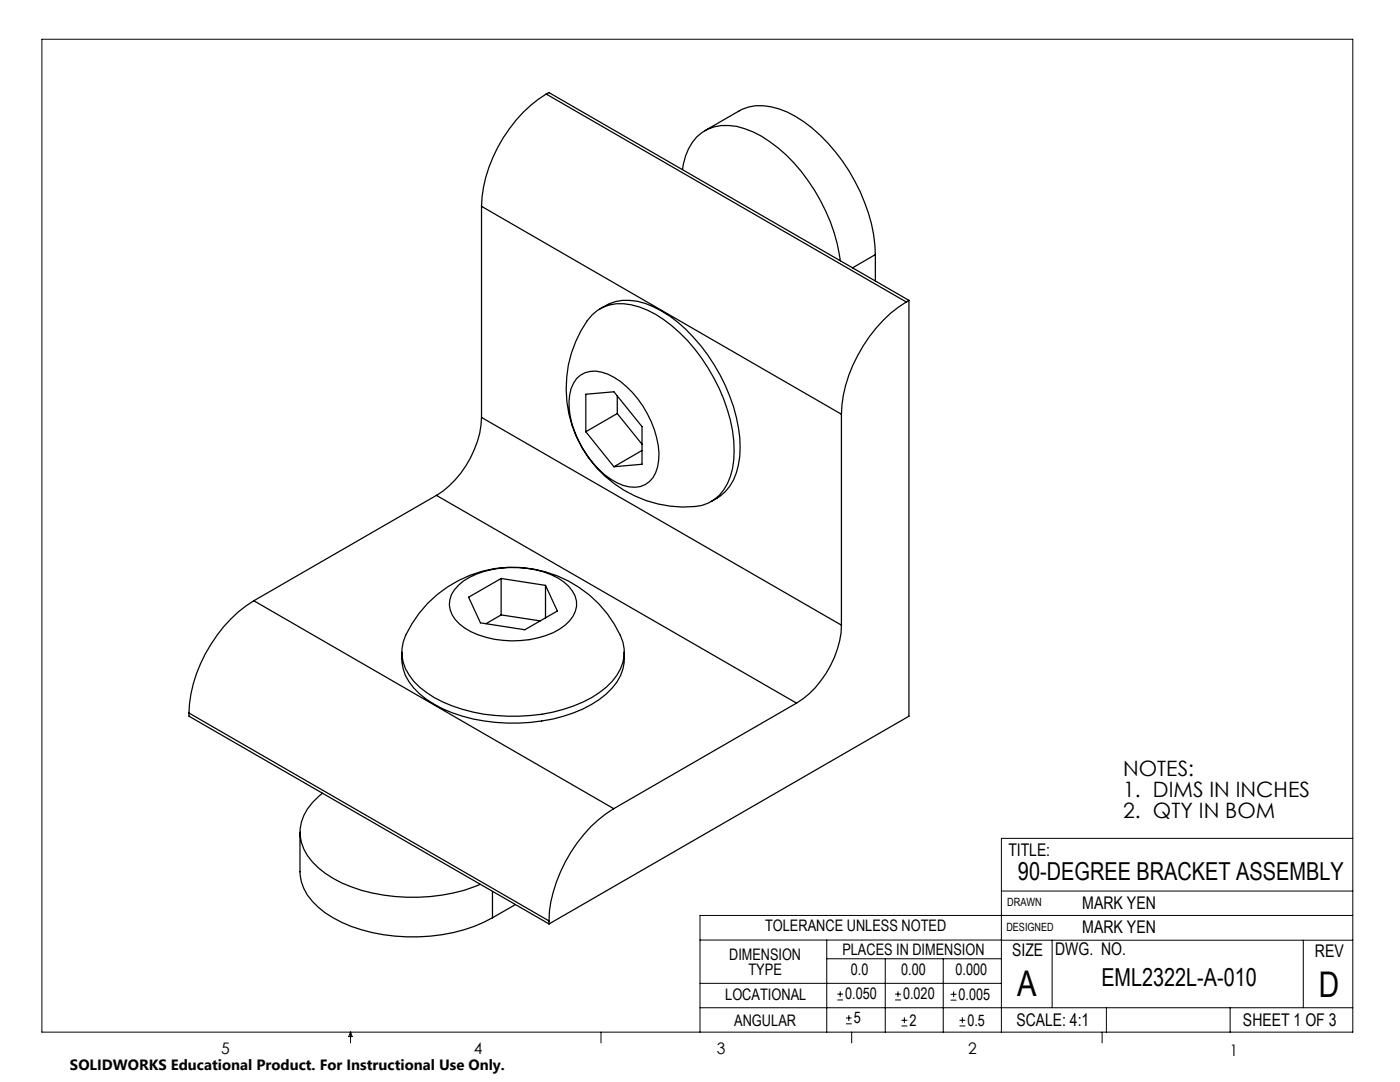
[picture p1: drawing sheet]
<svg xmlns="http://www.w3.org/2000/svg" width="279mm" height="216mm" viewBox="0 0 279 216" stroke-linecap="round" stroke-linejoin="round" font-family="sans-serif">
<g fill="none" stroke="#000" stroke-width=".2">
<path d="M8.4 7.8h261.6v198.2h-261.6zM199.8 177.8h70.2M270 167.3h-70.2v38.7M139.7 187.6h60.2M139.7 196.2h60.1M165 187.6v18.4M165 191.3h34.8M167.1 199.5h1.1M167.1 198.4h1.1M167.7 197.8v1.1M176.7 191.3v14.7M178.6 199.5h1.2"/>
<path d="M178.6 198.4h1.2M179.2 197.8v1.1M188.2 191.3v14.7M189.7 199.6h1.2M189.7 198.4h1.2M190.3 197.8v1.2M199.8 187.6h70.2M210 187.6v13.5M260.1 187.6v13.5M270 182.7h-130.3v23.3M70 206v2.1M70 206l.3 .8h-.7z"/>
<path d="M119.9 206v2.1M139.7 201.1h130.3M168.8 204.3h1.2M168.8 203.1h1.2M169.4 202.6v1.1M170 206v2.1M179.9 204.7h1.2M179.9 203.6h1.2M180.5 203v1.2M191.5 204.7h1.2M191.5 203.6h1.2M192.1 203v1.2"/>
<path d="M220 206v2.1M220.8 201.1v4.9M245.5 201.1v4.9"/>
</g>
<g fill="none" stroke="#000" stroke-width=".25">
<path d="M109 18.8a28.5 28.5 0 0 0-12.9 22.4M109 18.8l71.9 41.5M109 18.8l.6-.3 71.8 41.4M136.2 33.8a10.5 10.5 0 0 1 3.9-7.4 9.3 9.3 0 0 1 8.5-.7 27 27 0 0 1 12.7 10.4 35.4 35.4 0 0 1 6.4 15.9M140.7 26.1l6.8-4a9.4 9.4 0 0 1 8-.4 27.4 27.4 0 0 1 12.6 10.4 35 35 0 0 1 6.6 18.7M96.1 41.2l71.8 41.5M96.1 41.2v42.1M174.7 50.8v5.3M174.7 50.8l-4.6 2.6M181.4 59.9v83l-71.8 41.5M181.4 59.9l-.5 .4M115.1 75.5a5.3 5.3 0 0 1 6.2-.9 18.6 18.6 0 0 1 9.3 11.2 11.4 11.4 0 0 1-.3 9.5 4.9 4.9 0 0 1-5.9 1.6 17.1 17.1 0 0 1-8.9-9 14.9 14.9 0 0 1-1.5-10.4z"/>
<path d="M118.1 62.9a8.2 8.2 0 0 1 7.9-2.1 20.2 20.2 0 0 1 9.7 5.6 36.1 36.1 0 0 1 10.7 21.6 14.7 14.7 0 0 1-2 9.8 7.5 7.5 0 0 1-5.8 3.3 23.6 23.6 0 0 1-22.8-12.4 23.6 23.6 0 0 1 2.3-25.8zM119.7 61.6a9.9 9.9 0 0 1 10.7-.4 30.3 30.3 0 0 1 13.3 13.6 30.4 30.4 0 0 1 3.9 16.3 10.3 10.3 0 0 1-4.5 8.3l-1.2 .7M123.2 79v3.5M180.9 60.3a28.7 28.7 0 0 0-13 22.4M87.1 98.8l71.9 41.5M87.1 98.8l-36.4 21.1M96.1 83.3a19.8 19.8 0 0 1-9 15.5M96.1 83.3l71.8 41.4M116.9 86.1v-7.4l5.6-.5 5.6 6.9v7.5l-5.6 .5M116.9 86.1l5.6 7M123.2 82.5l4.9 6.2M123.2 82.5l-6.3 3.6"/>
<path d="M128.1 89.9l-5.6 3.2M167.9 82.7v42M50.7 119.9a28.7 28.7 0 0 0-13 22.4M50.7 119.9l71.8 41.5M91.5 116.8a15.4 15.4 0 0 1 10.2-3.6 17.7 17.7 0 0 1 10.8 2.9 5 5 0 0 1 1.9 6.8 11 11 0 0 1-7 4.4 19.8 19.8 0 0 1-14.6-2 5.4 5.4 0 0 1-2.7-6.7zM100 115.4l-6.5 3.8 2.4 5.1 8.8 1.4 6.5-3.8-2.3-5.1M100 115.4l8.9 1.4M100 115.4v7.3M108.9 116.8v6.5M80.2 130.1a9.5 9.5 0 0 0 3.5 8.4 26.8 26.8 0 0 0 15.2 5.6 34 34 0 0 0 19.2-3.6 12.5 12.5 0 0 0 6.2-7l.3-1.3v-2.1M85.3 120.4a23.6 23.6 0 0 1 39 7.7 8.3 8.3 0 0 1-2.1 7.9 20.5 20.5 0 0 1-9.7 5.5 35.4 35.4 0 0 1-25.8-2.3 12.3 12.3 0 0 1-6.2-7 9.1 9.1 0 0 1 1.7-7.7l1.4-2.1zM100 122.7l-3 1.8"/>
<path d="M100 122.7l7.8 1.2M167.9 124.7a19.8 19.8 0 0 1-8.9 15.6M37.7 142.3l71.9 41.5M37.7 142.3v.6l71.9 41.5M64.3 158.3a10 10 0 0 0-4.4 8.5 10.7 10.7 0 0 0 5 7.4 29.8 29.8 0 0 0 16.3 4.8 35.1 35.1 0 0 0 14.6-2.5M159 140.3l-36.5 21.1M59.9 166.1v7.9a9.5 9.5 0 0 0 3.6 7 26.9 26.9 0 0 0 15.3 5.8 34.2 34.2 0 0 0 19.5-3.7M98.3 177.9v5.2M122.5 161.4a29 29 0 0 0-12.9 20.5v1.9M102.8 180.5l-4.5 2.6M109.6 183.8v.6"/>
</g>
<g font-size="7.1">
<text x="203" y="198.7">A</text>
<text x="263.2" y="198.9">D</text>
</g>
<g font-size="4.9">
<text x="203.2" y="175.7">90-DEGREE BRACKET ASSEMBLY</text>
<text x="219.8" y="196.7">EML2322L-A-010</text>
</g>
<g font-size="4.2">
<text x="224.2" y="154.8">NOTES:</text>
<text x="224.2" y="158.9">1. DIMS IN INCHES</text>
<text x="224.2" y="163.1">2. QTY IN BOM</text>
</g>
<g font-size="3.5">
<text x="201.2" y="170.7">TITLE:</text>
<text x="216" y="181.4">MARK YEN</text>
<text x="202" y="190.7">SIZE</text>
<text x="210.6" y="190.6">DWG. NO.</text>
<text x="216" y="186.2">MARK YEN</text>
<text x="262.4" y="190.9">REV</text>
<text x="202.9" y="204.6">SCALE: 4:1</text>
<text x="248.1" y="204.6">SHEET 1 OF 3</text>
</g>
<g font-size="3.2">
<text x="152.7" y="185.7">TOLERANCE UNLESS NOTED</text>
<text x="145.5" y="191.5">DIMENSION</text>
<text x="168.1" y="190.5">PLACES IN DIMENSION</text>
<text x="149.4" y="194.6">TYPE</text>
<text x="169.8" y="194.6">0.0</text>
<text x="179.8" y="194.6">0.00</text>
<text x="190.7" y="194.6">0.000</text>
<text x="144.7" y="199.6">LOCATIONAL</text>
<text x="168.7" y="199.4">0.050</text>
<text x="180.2" y="199.4">0.020</text>
<text x="191.3" y="199.5">0.005</text>
<text x="146.5" y="204.6">ANGULAR</text>
<text x="170.4" y="204.2">5</text>
<text x="181.5" y="204.6">2</text>
<text x="193.1" y="204.6">0.5</text>
<text x="44.2" y="210.4">5</text>
<text x="94.6" y="210.3">4</text>
<text x="143.1" y="210.4">3</text>
<text x="193.2" y="210.3">2</text>
<text x="245.4" y="210.6">1</text>
</g>
<text font-size="3" x="14" y="213.5">SOLIDWORKS Educational Product. For Instructional Use Only.</text>
<g font-size="2.3">
<text x="200.8" y="185.7">DESIGNED</text>
<text x="201" y="180.9">DRAWN</text>
</g>
</svg>
